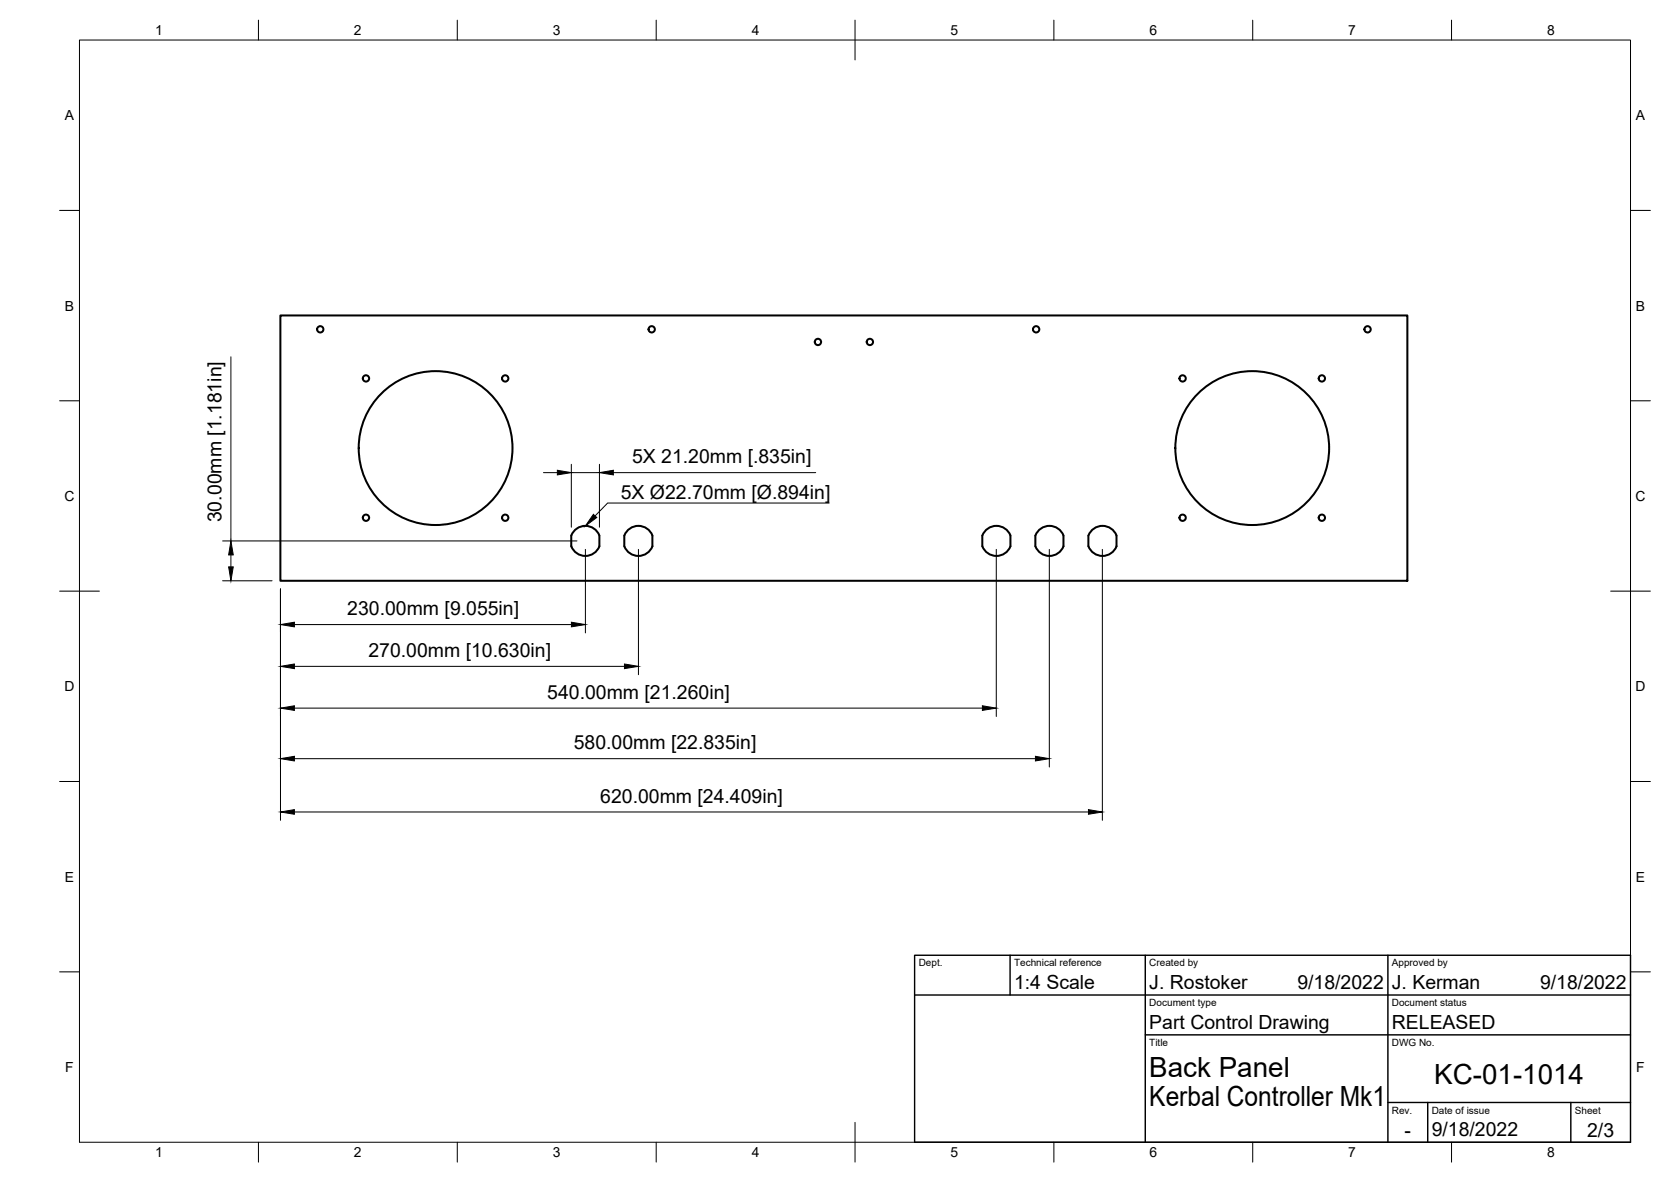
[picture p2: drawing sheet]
<svg xmlns="http://www.w3.org/2000/svg" width="420mm" height="297mm" viewBox="0 0 420 297" stroke-linecap="round" stroke-linejoin="round" font-family="sans-serif">
<!-- layer: Visible -->
<g fill="none" stroke="#000" stroke-width=".51">
<path d="M70.5 79.3h283.4v66.7h-283.4zM150.7 134.6v2.7M150.7 134.6a3.8 3.8 0 0 0-3.5-2.4 3.8 3.8 0 0 0-3.6 2.4l.1 2.7a3.8 3.8 0 0 0 3.5 2.4 3.8 3.8 0 0 0 3.5-2.4M247 134.6v2.7M247 134.6a3.8 3.8 0 0 1 3.5-2.4 3.8 3.8 0 0 1 3.6 2.4v2.7a3.8 3.8 0 0 1-3.6 2.4 3.8 3.8 0 0 1-3.5-2.4M260.3 134.6v2.7M260.3 134.6a3.8 3.8 0 0 1 3.6-2.4 3.8 3.8 0 0 1 3.5 2.4v2.7a3.8 3.8 0 0 1-3.5 2.4 3.8 3.8 0 0 1-3.6-2.4"/>
<circle cx="80.5" cy="82.8" r=".79"/>
<circle cx="92" cy="95.1" r=".79"/>
<circle cx="127" cy="95.1" r=".79"/>
<circle cx="163.9" cy="82.8" r=".79"/>
<circle cx="205.7" cy="85.9" r=".79"/>
<circle cx="218.7" cy="85.9" r=".79"/>
<circle cx="260.5" cy="82.8" r=".79"/>
<circle cx="297.4" cy="95.1" r=".79"/>
<circle cx="332.4" cy="95.1" r=".79"/>
<circle cx="343.9" cy="82.8" r=".79"/>
<circle cx="109.5" cy="112.6" r="19.3"/>
<circle cx="314.9" cy="112.6" r="19.3"/>
<circle cx="92" cy="130.1" r=".79"/>
<circle cx="127" cy="130.1" r=".79"/>
<circle cx="160.5" cy="135.9" r="3.8"/>
<circle cx="277.2" cy="135.9" r="3.8"/>
<circle cx="297.4" cy="130.1" r=".79"/>
<circle cx="332.4" cy="130.1" r=".79"/>
</g>
<!-- layer: Border -->
<g fill="none" stroke="#000" stroke-width=".25">
<path d="M20 10.1h390v276.9h-390zM65 5.1v5M115 5.1v5M165 5.1v5M215 5.1v10M265 5.1v5M315 5.1v5M365 5.1v5M15 52.9h5M410 52.9h5M15 100.7h5M410 100.7h5"/>
<path d="M15 148.6h10M405 148.6h10M15 196.4h5M410 196.4h5M15 244.2h5M410 244.2h5M65 287v5M115 287v5M165 287v5M215 282.1v9.9M265 287v5M315 287v5"/>
<path d="M365 287v5"/>
</g>
<!-- layer: TitleBlock -->
<path d="M230 240.1h180v46.9h-180zM230 250h180M254 240.1v9.9M288 240.1v46.9M349 240.1v46.9M288 260.1h122M349 277.1h61M359 277.1v9.9M395 277.1v9.9" fill="none" stroke="#000" stroke-width=".36"/>
<!-- layer: FD_Dimensions -->
<g fill="none" stroke="#000" stroke-width=".25">
<path d="M58.1 89.7v46.2M136.7 118.8h3.4M143.7 116.7v15.8M143.7 118.8h7M150.7 116.7v15.8M154.2 118.8h50.9M56 135.9h89.1M58.1 139.5v3M147.2 138.1v21M160.5 138.1v31.5M250.5 138.1v42M263.8 138.1v54.7"/>
<path d="M277.2 138.1v68M56 146h12.4M70.5 148v58.1M74 157h69.7M74 167.5h83M74 178h173M74 190.7h186.3M74 204.1h199.7"/>
</g>
<g fill="#000" stroke="#000" stroke-width=".25">
<path d="M140.1 118.2l3.6 .6-3.6 .5zM150.7 118.8l3.5-.6v1.1zM58.1 135.9l.6 3.6h-1.2zM57.5 142.5h1.2l-.6 3.5zM70.5 157l3.5-.6v1.1zM143.7 156.4l3.5 .6-3.5 .5zM70.5 167.5l3.5-.6v1.1zM70.5 178l3.5-.6v1.1zM157 166.9l3.5 .6-3.5 .5zM247 177.4l3.5 .6-3.5 .5zM70.5 190.7l3.5-.6v1.1zM260.3 190.1l3.5 .6-3.5 .5z"/>
<path d="M70.5 204.1l3.5-.6v1.1zM273.7 203.5l3.5 .6-3.5 .5z"/>
</g>
<!-- layer: Leaders -->
<path d="M149.2 129.3l.9 .8-2.9 2.1z" fill="#000" stroke="#000" stroke-width=".25"/>
<path d="M208.5 126.4h-55.7l-3.2 3.3" fill="none" stroke="#000" stroke-width=".25"/>
<g font-size="7">
<text x="289" y="270.6">Back Panel</text>
<text x="360.6" y="272.3">KC-01-1014</text>
<text x="289" y="278.1">Kerbal Controller Mk1</text>
</g>
<g font-size="4.9">
<text x="158.9" y="116.4">5X 21.20mm [.835in]</text>
<text x="156.1" y="125.4">5X Ø22.70mm [Ø.894in]</text>
<text x="55.7" y="131.3" transform="rotate(-90 55.7 131.3)">30.00mm [1.181in]</text>
<text x="87.3" y="154.6">230.00mm [9.055in]</text>
<text x="92.6" y="165.1">270.00mm [10.630in]</text>
<text x="137.6" y="175.6">540.00mm [21.260in]</text>
<text x="144.3" y="188.3">580.00mm [22.835in]</text>
<text x="150.9" y="201.7">620.00mm [24.409in]</text>
<text x="255" y="248.5">1:4 Scale</text>
<text x="289" y="248.5">J. Rostoker</text>
<text x="326.2" y="248.5">9/18/2022</text>
<text x="350" y="248.5">J. Kerman</text>
<text x="387.2" y="248.5">9/18/2022</text>
<text x="289" y="258.6">Part Control Drawing</text>
<text x="350" y="258.6">RELEASED</text>
<text x="353.2" y="285.7">-</text>
<text x="360" y="285.5">9/18/2022</text>
<text x="399.1" y="285.7">2/3</text>
</g>
<g font-size="3.5">
<text x="39" y="8.8">1</text>
<text x="89" y="8.8">2</text>
<text x="139" y="8.8">3</text>
<text x="189" y="8.8">4</text>
<text x="239" y="8.8">5</text>
<text x="289" y="8.8">6</text>
<text x="339" y="8.8">7</text>
<text x="389" y="8.8">8</text>
<text x="16.3" y="30.2">A</text>
<text x="411.3" y="30.2">A</text>
<text x="16.3" y="78">B</text>
<text x="411.3" y="78">B</text>
<text x="16.2" y="125.9">C</text>
<text x="411.2" y="125.9">C</text>
<text x="16.2" y="173.7">D</text>
<text x="411.2" y="173.7">D</text>
<text x="16.3" y="221.6">E</text>
<text x="411.3" y="221.6">E</text>
<text x="16.4" y="269.4">F</text>
<text x="411.4" y="269.4">F</text>
<text x="39" y="290.8">1</text>
<text x="89" y="290.8">2</text>
<text x="139" y="290.8">3</text>
<text x="189" y="290.8">4</text>
<text x="239" y="290.8">5</text>
<text x="289" y="290.8">6</text>
<text x="339" y="290.8">7</text>
<text x="389" y="290.8">8</text>
</g>
<g font-size="2.5">
<text x="231" y="242.9">Dept.</text>
<text x="255" y="242.9">Technical reference</text>
<text x="289" y="242.9">Created by</text>
<text x="350" y="242.9">Approved by</text>
<text x="289" y="252.8">Document type</text>
<text x="350" y="252.8">Document status</text>
<text x="289" y="262.9">Title</text>
<text x="350" y="262.9">DWG No.</text>
<text x="350" y="279.9">Rev.</text>
<text x="360" y="279.9">Date of issue</text>
<text x="396" y="279.9">Sheet</text>
</g>
</svg>
